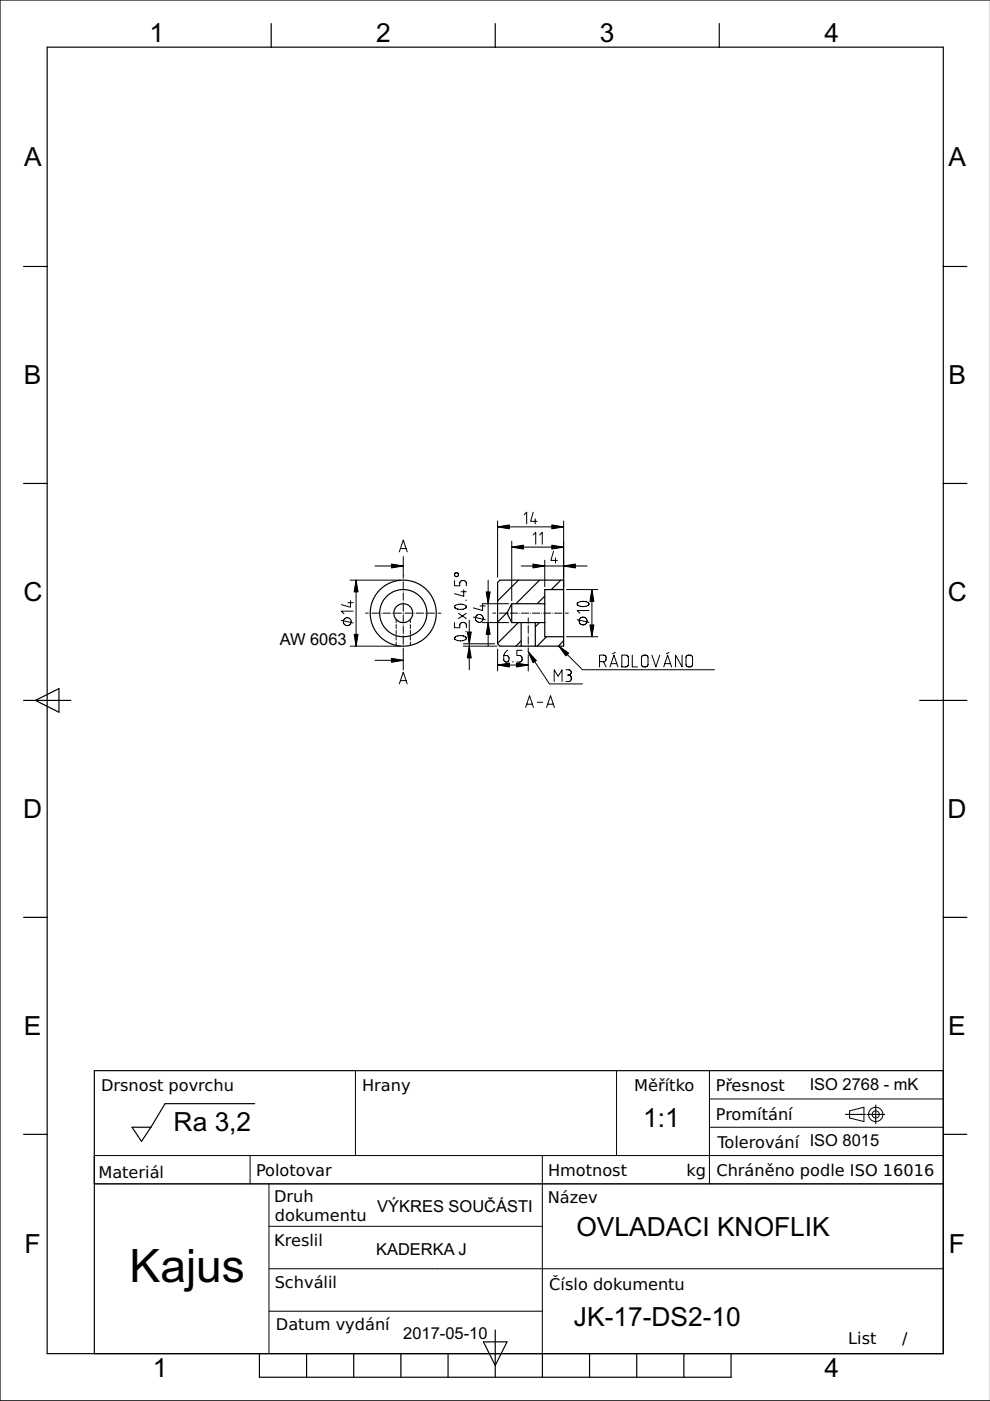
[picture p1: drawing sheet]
<svg xmlns="http://www.w3.org/2000/svg" width="210mm" height="297mm" viewBox="0 0 210 297" stroke-linecap="round" stroke-linejoin="round" font-family="sans-serif">
<g fill="none" stroke="#000" stroke-width=".25">
<path d="M10 10h190v277h-190zM57.5 5v5M105 5v5M152.5 5v5M210 0h-210v297h210M5 56.5h5M200 56.5h5M5 102.5h5M200 102.5h5M106 123h13.5v14h-13.5l-.5-.5v-13zM107.6 129.8l-2.1 2.1M108.5 128h7"/>
<path d="M108.5 132h7M108.5 128l-1 2 1 2M108.5 128v4M109.9 132l-4.4 4.4M109.9 123l-4.4 4.4M110.5 132v5M110.5 135.9l-1.1 1.1M113.5 132v5M114.4 132l-.9 .9M114.4 123l-5 5M115.5 126.4l-1.6 1.6M115.9 135l-2 2"/>
<path d="M118.9 123l-2 2M119.5 125h-4v10h4M119.5 135.9l-1.1 1.1M5 148.5h10M7.5 148.5l5-2.5v5zM195 148.5h10M5 194.5h5M200 194.5h5M28 239h4l-2 3zM54 234h-19l-3 5M179.3 236.3h.2M179.7 236.3h.1"/>
<path d="M180 236.3h.3M180.5 236.3h.1M180.8 236.3h.4M181.3 236.3h.1M181.6 236.3h.4M182.1 236.3h.1M182.4 236.3h.4M182.9 236.3h.1M183.2 236.3h.2M183.8 236.3h.1M184.1 236.3h.1M184.3 236.3h.4"/>
<path d="M184.9 236.3h.1M185.1 236.3h.4M185.7 236.3h.1M185.7 234.3v.2M185.7 234.6v.1M185.7 234.9v.4M185.7 235.4v.1M185.7 235.7v.4M185.7 236.5v.4M185.7 237.1h.1M185.7 237.3v.4M185.7 237.9h.1"/>
<path d="M185.7 238.1v.2M185.9 236.3h.4M186.5 236.3h.1M186.7 236.3h.4M187.3 236.3h.1M187.5 236.3h.1M200 227h-180v60M5 240.5h5M200 240.5h5M55 287v5h100v-5M65 287v5M75 287v5"/>
<path d="M85 287v5M95 287v5M102.5 284.5h5l-2.5 5zM105 282v10M115 287v5M125 287v5M135 287v5M145 287v5"/>
<circle cx="85.5" cy="130" r="5"/>
<circle cx="85.5" cy="130" r="7"/>
<circle cx="85.5" cy="130" r="2"/>
</g>
<g fill="none" stroke="#000" stroke-width=".21">
<path d="M84.7 117l.8-2.5 .8 2.5M84.9 116.3h1.2M85.5 118v4.6M105.5 111.7h14M105.5 110.5v11.9M108.5 116h11M108.5 114.8v12.6M111.1 109.1l.6-.5v2.5M113 113.4l.6-.5v2.5M113.1 108.6l-.6 1.9h1.4M113.5 110v1.1M114.4 113.4l.6-.5v2.5"/>
<path d="M115.5 118.8v5.6M117.4 116.9l-.6 1.9h1.4M117.8 118.3v1.1M119.5 110.5v13.9M72.4 131.5l2.5 .6M73.8 127.8h1.1M74.2 123h10.7M74.2 137h10.7M74.3 127.4v1.4l-1.9-.6M74.4 132h.1M74.9 129.6h-2.5l.5 .5M75.5 123v14"/>
<path d="M77.5 130h.6M78.5 130h.1M78.9 130h1.5M79.5 120h6M80.8 130h.1M81.2 130h1.6M83.2 130h.1M83.5 130h1.6M84 131.3v.7M84 132.4v.9M84 133.7v.8M84 134.9v.8"/>
<path d="M84 136.1v.7M85.5 130h.1M85.5 123h.1M85.5 123.4v1.5M85.5 125.3h.1M85.5 125.7v1.6M85.5 127.7h.1M85.5 128.1v1.5M85.5 130.4v1.6M85.5 132.3h.1M85.5 132.7v1.6M85.5 134.7h.1"/>
<path d="M85.5 135.1v1.5M85.5 137h.1M85.5 137.4v4.6M85.9 130h1.5M87 131.3v.7M87 132.4v.9M87 133.7v.8M87 134.9v.8M87 136.1v.7M87.8 130h.1M88.2 130h1.6M90.2 130h.1"/>
<path d="M90.6 130h1.5M92.5 130h.1M92.9 130h.6M96.4 132v1.1h1.1v-.6a.56 .56 0 0 1 .5-.5h.3a.56 .56 0 0 1 .6 .5v.6M96.4 123.1v1.1h1.1v-.5a.56 .56 0 0 1 .5-.6h.3a.56 .56 0 0 1 .6 .6v.5M96.5 135.6h.1M96.5 128.9h.1M97.2 130l1.7 1.2M97.8 125.5h1.1M98.2 137h7.2M98.2 136.5h6.7M98.3 125v1.4l-1.9-.5"/>
<path d="M98.7 133.9h.2M98.7 127.3h.2M98.7 135.1a1.6 1.6 0 0 0-2.3 .2l.1 .3M98.7 128.4a1.6 1.6 0 0 0-2.3 .3l.1 .2M98.7 135.1h.1M98.7 128.4h.1M98.7 135.1l.2 .2-.1 .2a2.17 2.17 0 0 1-2.3 .1M98.7 128.4l.2 .2-.1 .3a2.17 2.17 0 0 1-2.3 0M98.9 130l-1.7 1.2M99.5 131.5v10.5M100.4 130.8l2.5 .6M101.8 128.5h1.1"/>
<path d="M102.2 128h5.7M102.2 132h5.7M102.3 128.1v1.3l-1.9-.5M102.4 131.3h.1M103.5 123v14M104.5 130h.6M105.5 130h.1M105.5 137.6v4.7M105.9 130h1.5M107.6 137.9l-.7 .8-.1 1.1a.56 .56 0 0 0 .6 .6 .56 .56 0 0 0 .5-.6v-.3a.56 .56 0 0 0-.5-.5h-.6M107.8 130h.1M108.2 130h1.6"/>
<path d="M110.2 130h.1M110.5 120h14M110.5 130h1.6M110.7 137.9h-1.1v1.1h.5a.56 .56 0 0 1 .6 .5v.3a.56 .56 0 0 1-.6 .6h-.5M112 137.3v.9l4.5 6.8h7M112 131v.9M112 132.3h.1M112 132.7v1.5M112 134.6h.1M112 135v1.6M112 136.9h.1M112 138.8v3.5"/>
<path d="M112.5 130h.1M112.9 130h1.5M114.8 130h.1M115.2 130h1.6M117.2 130h.1M117.6 130h1.5M118.5 137l5 5h28M119.5 130h.1M119.9 130h.6M120.1 125h6.6M120.1 135h6.6M122.4 131.4l2.5 .5"/>
<path d="M122.5 128.3h.1M124.4 131.8h.1M124.7 127.8a1.6 1.6 0 0 0-2.3 .3l.1 .2M124.7 127.8h.1M124.7 127.8l.2 .2-.1 .3a2.17 2.17 0 0 1-2.3 0M124.9 129.4h-2.5l.5 .6M125.5 125v10M130.5 138.3l-.6 .3M131.8 138.9h.9a.56 .56 0 0 1 .5 .6v1.3a.56 .56 0 0 1-.5 .6h-.9zM134.1 138.9v2.5h1.1M136.2 139.1l.6-.2a.56 .56 0 0 1 .6 .6v1.3a.56 .56 0 0 1-.6 .6h-.2a.56 .56 0 0 1-.6-.6v-1.4zM138.2 138.9l.9 2.5 .8-2.5"/>
<path d="M141.8 138.3l-.5 .3M144.6 138.9v2.5l-1.4-2.5v2.5M145.6 139.1l.7-.2a.56 .56 0 0 1 .5 .6v1.3a.56 .56 0 0 1-.5 .6h-.3a.56 .56 0 0 1-.5-.6v-1.4zM79.5 140h6M84.7 145l.8-2.5 .8 2.5M84.9 144.3h1.2M105.5 141h6.5M108.7 140.2v.2M111.4 150l.9-2.5 .8 2.5M111.7 149.3h1.2M113.9 148.9h1.2M115.9 150l.8-2.5 .9 2.5"/>
<path d="M116.1 149.3h1.2M117.5 144.5v-2.5l.8 1.4 .9-1.4v2.5M120 142h.6a.56 .56 0 0 1 .5 .6 .56 .56 0 0 1-.5 .5M120.3 143.1h.3M120.6 143.1a.56 .56 0 0 1 .5 .6v.2a.56 .56 0 0 1-.5 .6h-.6M127.1 140.3h.9M128 140.3a.56 .56 0 0 0 .5-.6v-.2a.56 .56 0 0 0-.5-.6h-.9v2.5M128 140.3l.5 1.1M129.3 141.4l.9-2.5 .8 2.5M129.6 140.7h1.2M140.7 141.4l.9-2.5 .8 2.5M141 140.7h1.2"/>
<path d="M75.4 227v18M130.7 227v18M150.4 227v24M150.4 239h49.6M150.4 233h49.6M180.1 235.5l3.1-.7v3l-3.1-.8zM20 245h180M20 251h180M53 245v6M57 251v36M115 245v42M57 260h58"/>
<path d="M57 278h58M57 269h143"/>
<circle cx="73.6" cy="131.8" r=".83"/>
<circle cx="96.8" cy="121.8" r=".42"/>
<circle cx="101.6" cy="131.1" r=".83"/>
<circle cx="123.6" cy="131.7" r=".83"/>
<circle cx="185.7" cy="236.3" r="1.52"/>
<circle cx="185.7" cy="236.3" r=".76"/>
</g>
<g fill="#000">
<path d="M105.5 111.7l2.5-.4v.8zM108.5 116l2.5-.4v.8zM117 115.6l2.5 .4-2.5 .4zM117 111.3l2.5 .4-2.5 .4zM75.5 123l.4 2.5h-.8zM75.1 134.5h.8l-.4 2.5zM83 119.6l2.5 .4-2.5 .4zM83 139.6l2.5 .4-2.5 .4zM99.1 134h.8l-.4 2.5zM99.5 137l.4 2.5h-.8zM103.1 125.5h.8l-.4 2.5zM103.5 132l.4 2.5h-.8z"/>
<path d="M112 138.2l1.7 1.9-.7 .4zM113 119.6l2.5 .4-2.5 .4zM118.5 137l2.1 1.5-.6 .6zM119.5 120l2.5-.4v.8zM125.5 125l.4 2.5h-.8zM125.1 132.5h.8l-.4 2.5zM105.5 141l2.5-.4v.8zM109.5 140.6l2.5 .4-2.5 .4z"/>
</g>
<g fill="#000" stroke="#000" stroke-width=".21">
<path d="M105.5 111.7l2.5-.4v.8zM108.5 116l2.5-.4v.8zM117 115.6l2.5 .4-2.5 .4zM117 111.3l2.5 .4-2.5 .4zM75.5 123l.4 2.5h-.8zM75.1 134.5h.8l-.4 2.5zM83 119.6l2.5 .4-2.5 .4zM99.1 134h.8l-.4 2.5zM99.5 137l.4 2.5h-.8zM103.1 125.5h.8l-.4 2.5zM103.5 132l.4 2.5h-.8zM112 138.2l1.7 1.9-.7 .4z"/>
<path d="M113 119.6l2.5 .4-2.5 .4zM118.5 137l2.1 1.5-.6 .6zM119.5 120l2.5-.4v.8zM125.5 125l.4 2.5h-.8zM125.1 132.5h.8l-.4 2.5zM83 139.6l2.5 .4-2.5 .4zM105.5 141l2.5-.4v.8zM109.5 140.6l2.5 .4-2.5 .4z"/>
</g>
<text font-size="9.8" x="27.5" y="271.7">Kajus</text>
<g font-size="5.6">
<text x="31.7" y="9">1</text>
<text x="79.8" y="9">2</text>
<text x="127.2" y="9">3</text>
<text x="174.8" y="9">4</text>
<text x="5.1" y="35.3">A</text>
<text x="201.1" y="35.3">A</text>
<text x="5.1" y="81.5">B</text>
<text x="201.1" y="81.5">B</text>
<text x="5" y="127.5">C</text>
<text x="201" y="127.5">C</text>
<text x="4.9" y="173.5">D</text>
<text x="200.9" y="173.5">D</text>
<text x="5.1" y="219.5">E</text>
<text x="201.1" y="219.5">E</text>
<text x="36.8" y="239.7">Ra 3,2</text>
<text x="136.4" y="239">1:1</text>
<text x="122.2" y="262">OVLADACI KNOFLIK</text>
<text x="5.2" y="265.7">F</text>
<text x="201.2" y="265.7">F</text>
<text x="121.7" y="281.2">JK-17-DS2-10</text>
<text x="32.4" y="292">1</text>
<text x="174.8" y="292">4</text>
</g>
<g font-size="3.5">
<text x="59.3" y="136.7">AW 6063</text>
<text x="171.7" y="231">ISO 2768 - mK</text>
<text x="80" y="257">VÝKRES SOUČÁSTI</text>
<text x="79.7" y="266">KADERKA J</text>
<text x="85.5" y="283.8">2017-05-10</text>
</g>
<g font-size="3.4">
<text x="21.4" y="231.4">Drsnost povrchu</text>
<text x="76.8" y="231.4">Hrany</text>
<text x="134.5" y="231.4">Měřítko</text>
<text x="151.8" y="231.4">Přesnost</text>
<text x="151.8" y="237.5">Promítání</text>
<text x="152.1" y="243.3">Tolerování ISO 8015</text>
<text x="20.9" y="249.8">Materiál</text>
<text x="54.3" y="249.4">Polotovar</text>
<text x="116.2" y="249.4">Hmotnost</text>
<text x="145.6" y="249.4">kg</text>
<text x="151.9" y="249.3">Chráněno podle ISO 16016</text>
<text x="58.1" y="254.9">Druh</text>
<text x="116.1" y="255.1">Název</text>
<text x="58.3" y="258.9">dokumentu</text>
<text x="58.1" y="264.1">Kreslil</text>
<text x="58.2" y="273.1">Schválil</text>
<text x="116.5" y="273.5">Číslo dokumentu</text>
<text x="58.5" y="282">Datum vydání</text>
<text x="179.8" y="284.9">List</text>
<text x="191.3" y="284.9">/</text>
</g>
</svg>
